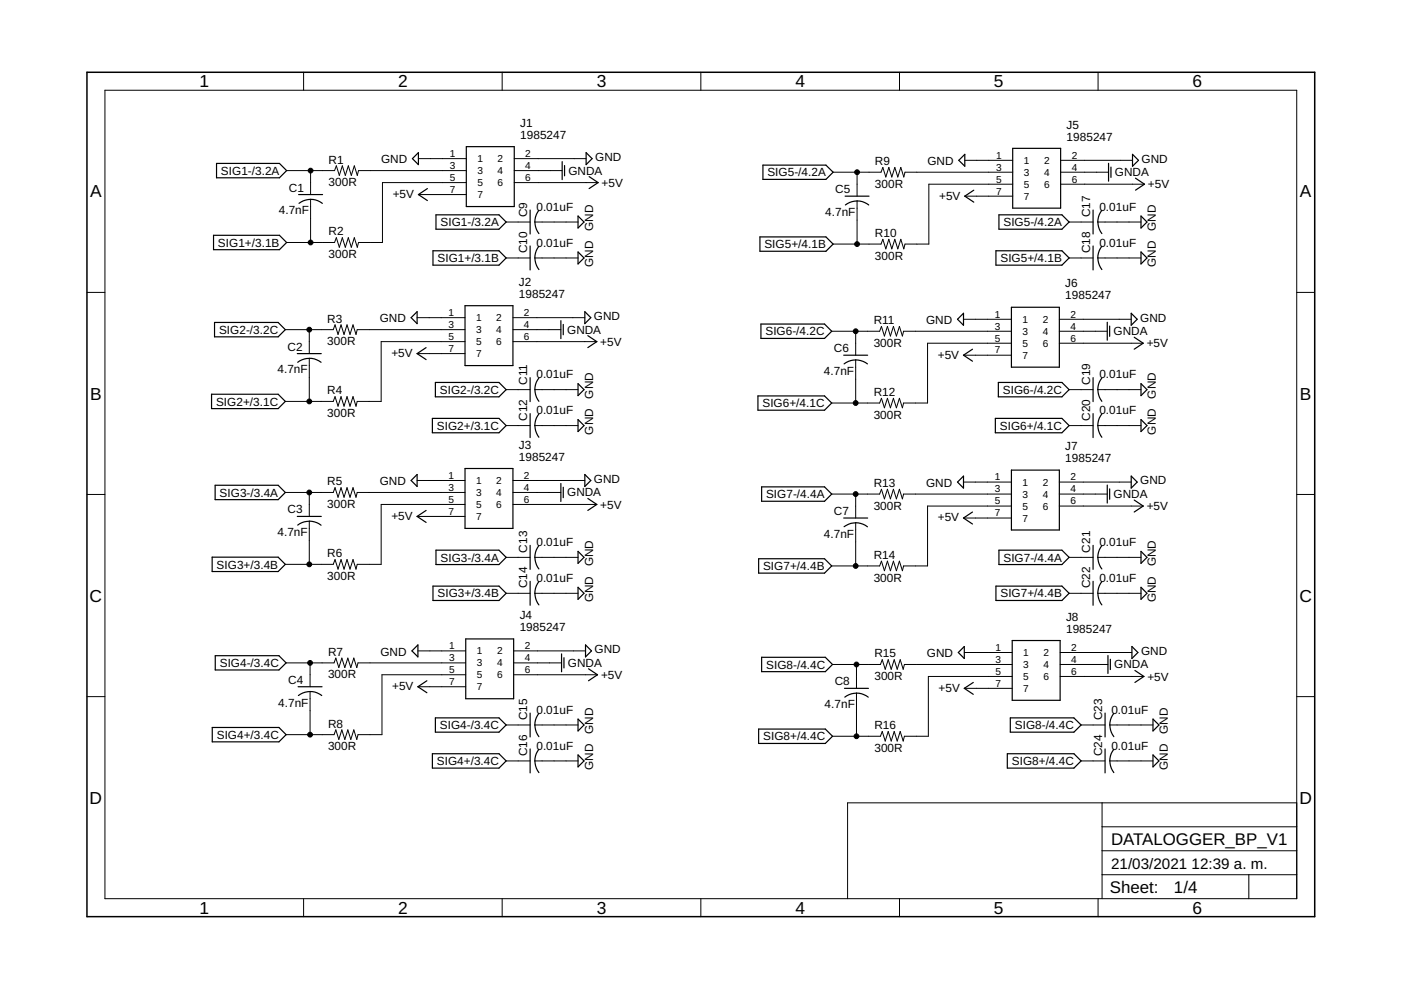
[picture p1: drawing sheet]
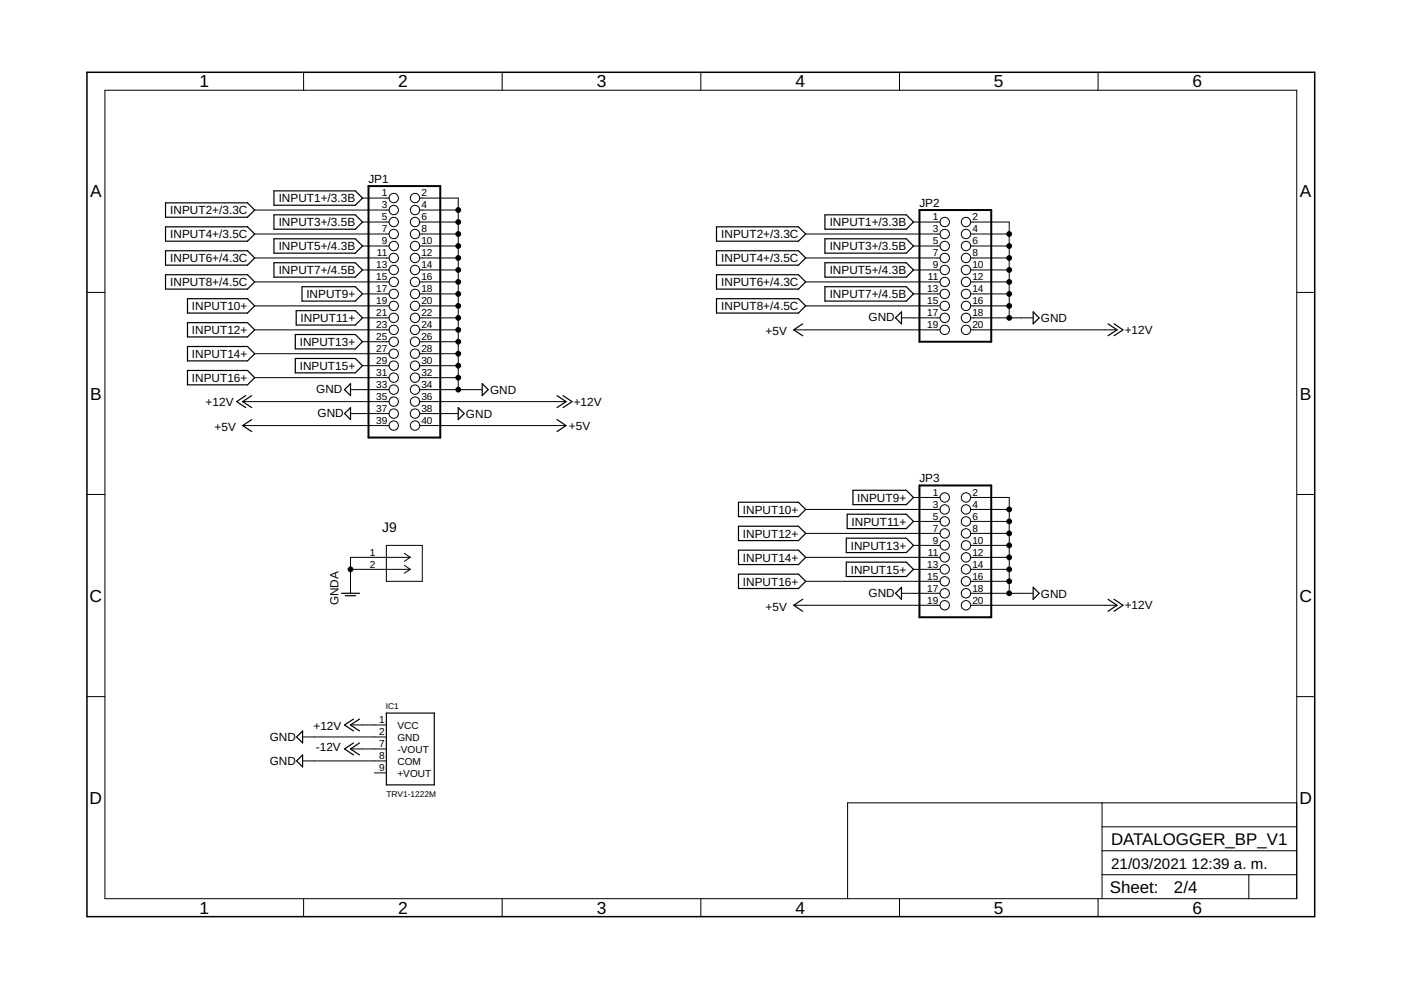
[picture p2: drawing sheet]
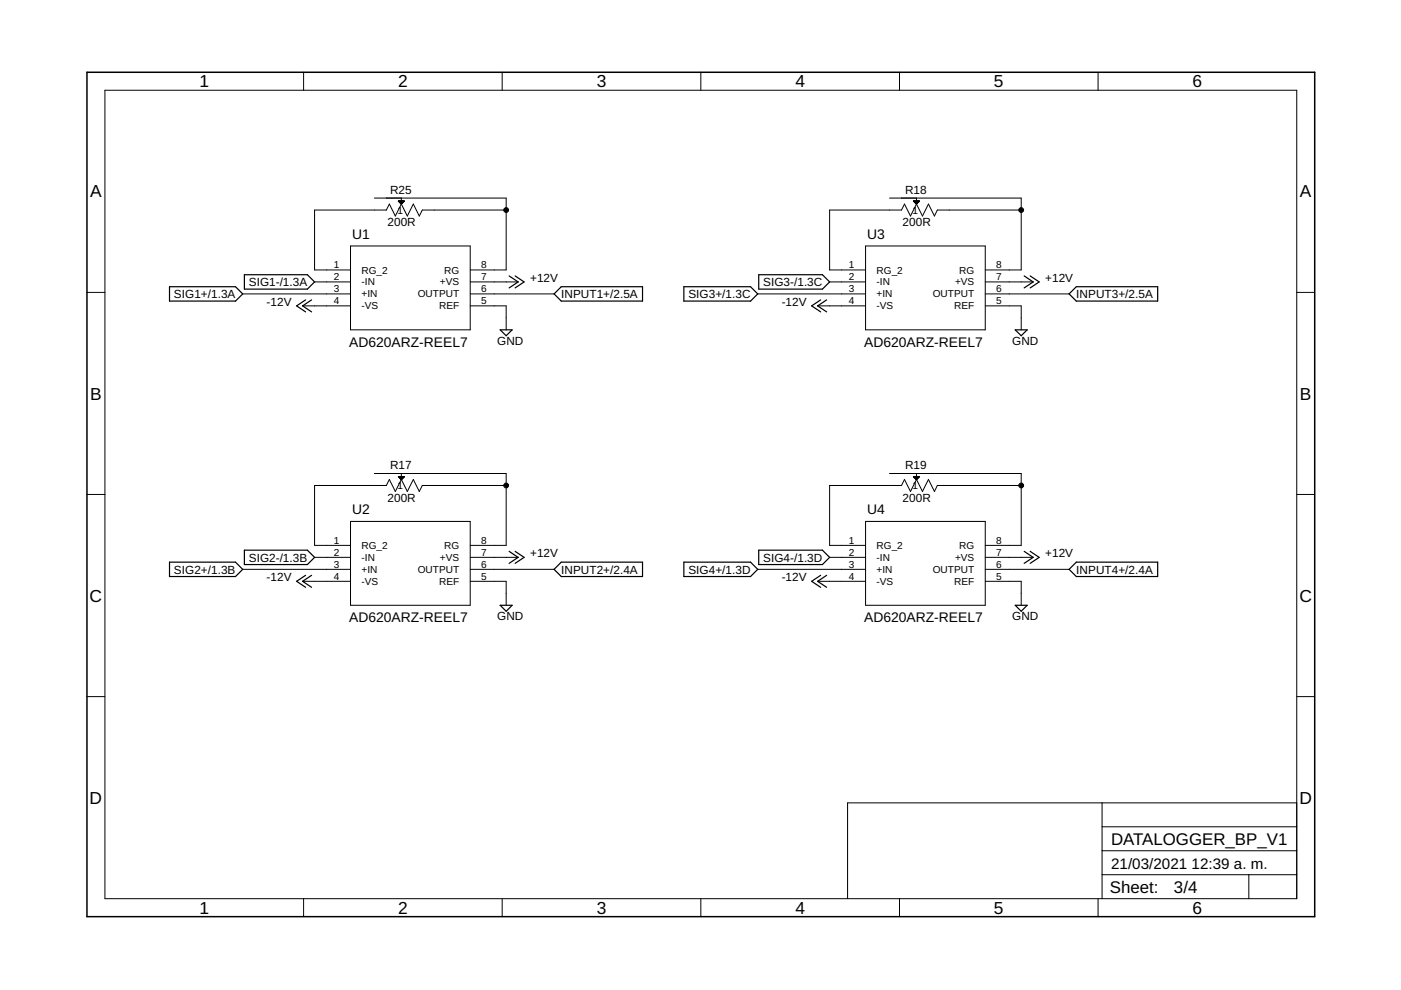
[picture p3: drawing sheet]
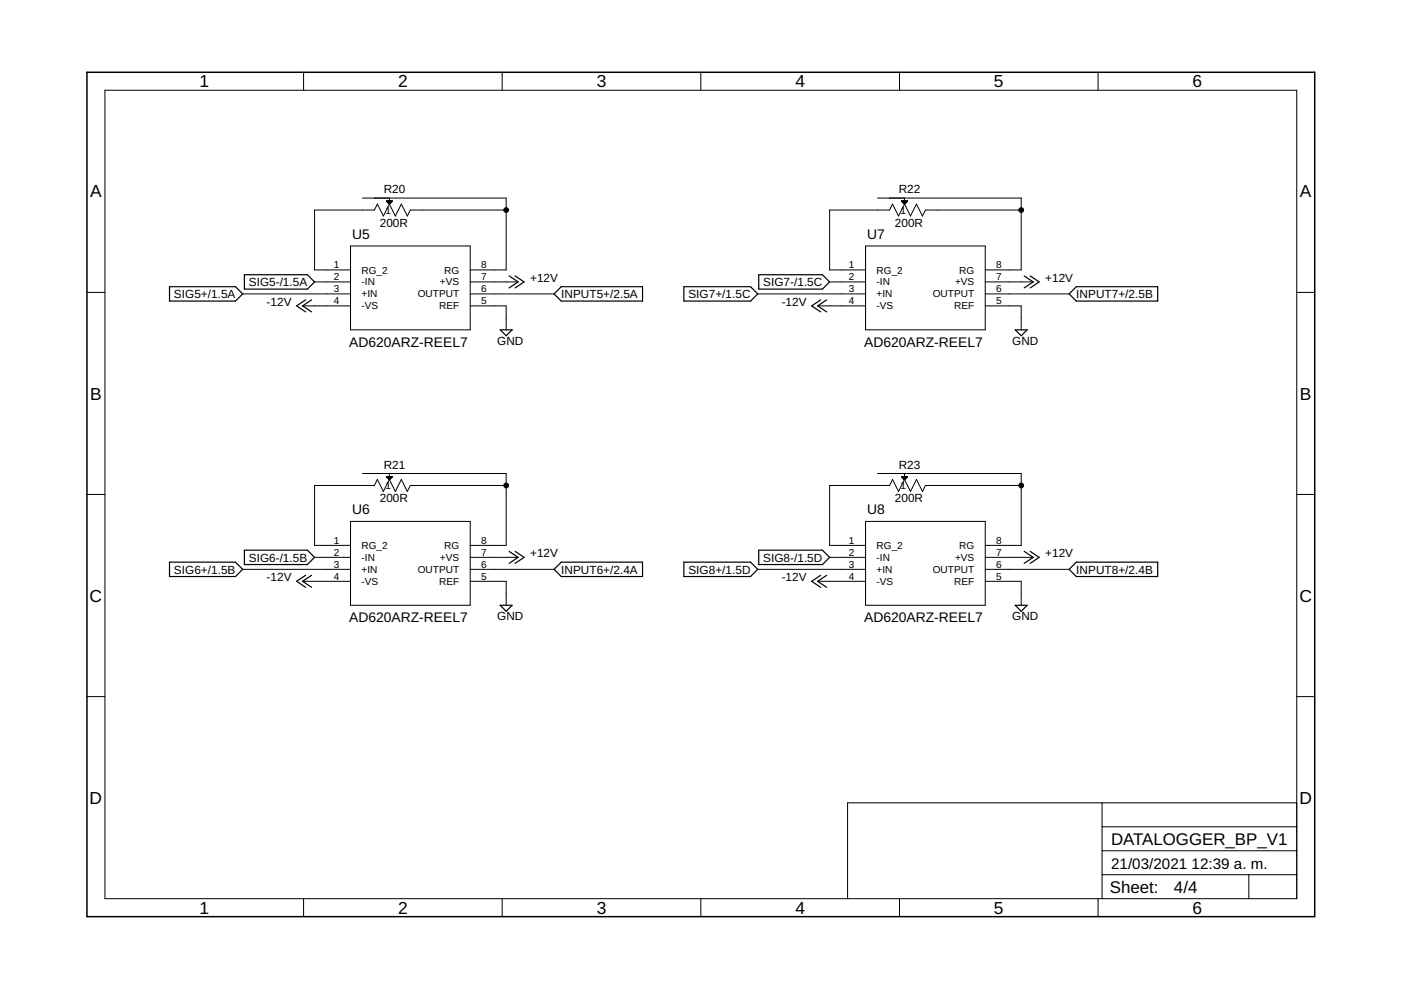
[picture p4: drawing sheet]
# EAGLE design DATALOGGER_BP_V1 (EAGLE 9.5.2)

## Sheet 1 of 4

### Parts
C1  4.7nF  C-USC0805  [C0805]
C2  4.7nF  C-USC0805  [C0805]
C3  4.7nF  C-USC0805  [C0805]
C4  4.7nF  C-USC0805  [C0805]
C5  4.7nF  C-USC0805  [C0805]
C6  4.7nF  C-USC0805  [C0805]
C7  4.7nF  C-USC0805  [C0805]
C8  4.7nF  C-USC0805  [C0805]
C9  0.01uF  C-USC0805  [C0805]
C10  0.01uF  C-USC0805  [C0805]
C11  0.01uF  C-USC0805  [C0805]
C12  0.01uF  C-USC0805  [C0805]
C13  0.01uF  C-USC0805  [C0805]
C14  0.01uF  C-USC0805  [C0805]
C15  0.01uF  C-USC0805  [C0805]
C16  0.01uF  C-USC0805  [C0805]
C17  0.01uF  C-USC0805  [C0805]
C18  0.01uF  C-USC0805  [C0805]
C19  0.01uF  C-USC0805  [C0805]
C20  0.01uF  C-USC0805  [C0805]
C21  0.01uF  C-USC0805  [C0805]
C22  0.01uF  C-USC0805  [C0805]
C23  0.01uF  C-USC0805  [C0805]
C24  0.01uF  C-USC0805  [C0805]
J1  1985247  [1985247]
J2  1985247  [1985247]
J3  1985247  [1985247]
J4  1985247  [1985247]
J5  1985247  [1985247]
J6  1985247  [1985247]
J7  1985247  [1985247]
J8  1985247  [1985247]
R1  300R  R-US_R0805  [R0805]
R2  300R  R-US_R0805  [R0805]
R3  300R  R-US_R0805  [R0805]
R4  300R  R-US_R0805  [R0805]
R5  300R  R-US_R0805  [R0805]
R6  300R  R-US_R0805  [R0805]
R7  300R  R-US_R0805  [R0805]
R8  300R  R-US_R0805  [R0805]
R9  300R  R-US_R0805  [R0805]
R10  300R  R-US_R0805  [R0805]
R11  300R  R-US_R0805  [R0805]
R12  300R  R-US_R0805  [R0805]
R13  300R  R-US_R0805  [R0805]
R14  300R  R-US_R0805  [R0805]
R15  300R  R-US_R0805  [R0805]
R16  300R  R-US_R0805  [R0805]

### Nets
+5V: J1.6 J1.7 J2.6 J2.7 J3.6 J3.7 J4.6 J4.7 J5.6 J5.7 J6.6 J6.7 J7.6 J7.7 J8.6 J8.7 ; also sheet 2
GND: C9.2 C10.2 C11.2 C12.2 C13.2 C14.2 C15.2 C16.2 C17.2 C18.2 C19.2 C20.2 C21.2 C22.2 C23.2 C24.2 J1.1 J1.2 J2.1 J2.2 J3.1 J3.2 J4.1 J4.2 J5.1 J5.2 J6.1 J6.2 J7.1 J7.2 J8.1 J8.2 ; also sheet 2,3,4
GNDA: J1.4 J2.4 J3.4 J4.4 J5.4 J6.4 J7.4 J8.4 ; also sheet 2
N$1: J1.3 R1.2
N$2: J1.5 R2.2
N$3: J2.3 R3.2
N$4: J2.5 R4.2
N$5: J3.3 R5.2
N$6: J3.5 R6.2
N$7: J4.3 R7.2
N$8: J4.5 R8.2
N$9: J5.3 R9.2
N$10: J5.5 R10.2
N$11: J6.3 R11.2
N$12: J6.5 R12.2
N$13: J7.3 R13.2
N$14: J7.5 R14.2
N$15: J8.3 R15.2
N$16: J8.5 R16.2
SIG1+: C1.2 C10.1 R2.1 ; also sheet 3
SIG1-: C1.1 C9.1 R1.1 ; also sheet 3
SIG2+: C2.2 C12.1 R4.1 ; also sheet 3
SIG2-: C2.1 C11.1 R3.1 ; also sheet 3
SIG3+: C3.2 C14.1 R6.1 ; also sheet 3
SIG3-: C3.1 C13.1 R5.1 ; also sheet 3
SIG4+: C4.2 C16.1 R8.1 ; also sheet 3
SIG4-: C4.1 C15.1 R7.1 ; also sheet 3
SIG5+: C5.2 C18.1 R10.1 ; also sheet 4
SIG5-: C5.1 C17.1 R9.1 ; also sheet 4
SIG6+: C6.2 C20.1 R12.1 ; also sheet 4
SIG6-: C6.1 C19.1 R11.1 ; also sheet 4
SIG7+: C7.2 C22.1 R14.1 ; also sheet 4
SIG7-: C7.1 C21.1 R13.1 ; also sheet 4
SIG8+: C8.2 C24.1 R16.1 ; also sheet 4
SIG8-: C8.1 C23.1 R15.1 ; also sheet 4

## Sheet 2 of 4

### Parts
IC1  TRV1-1222M  [TRV1-1222M]
J9  1755736  [CONN_1924305]
JP1  PINHD-2X20  [2X20]
JP2  PINHD-2X10  [2X10]
JP3  PINHD-2X10  [2X10]

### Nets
+5V: JP1.39 JP1.40 JP2.19 JP3.19 ; also sheet 1
+12V: IC1.1(VCC) JP1.35 JP1.36 JP2.20 JP3.20 ; also sheet 3,4
-12V: IC1.7(-VOUT) ; also sheet 3,4
GND: IC1.2(GND) IC1.8(COM) JP1.2 JP1.4 JP1.6 JP1.8 JP1.10 JP1.12 JP1.14 JP1.16 JP1.18 JP1.20 JP1.22 JP1.24 JP1.26 JP1.28 JP1.30 JP1.32 JP1.33 JP1.34 JP1.37 JP1.38 JP2.2 JP2.4 JP2.6 JP2.8 JP2.10 JP2.12 JP2.14 JP2.16 JP2.17 JP2.18 JP3.2 JP3.4 JP3.6 JP3.8 JP3.10 JP3.12 JP3.14 JP3.16 JP3.17 JP3.18 ; also sheet 1,3,4
GNDA: J9.1 J9.2 ; also sheet 1
INPUT1+: JP1.1 JP2.1 ; also sheet 3
INPUT2+: JP1.3 JP2.3 ; also sheet 3
INPUT3+: JP1.5 JP2.5 ; also sheet 3
INPUT4+: JP1.7 JP2.7 ; also sheet 3
INPUT5+: JP1.9 JP2.9 ; also sheet 4
INPUT6+: JP1.11 JP2.11 ; also sheet 4
INPUT7+: JP1.13 JP2.13 ; also sheet 4
INPUT8+: JP1.15 JP2.15 ; also sheet 4
INPUT9+: JP1.17 JP3.1
INPUT10+: JP1.19 JP3.3
INPUT11+: JP1.21 JP3.5
INPUT12+: JP1.23 JP3.7
INPUT13+: JP1.25 JP3.9
INPUT14+: JP1.27 JP3.11
INPUT15+: JP1.29 JP3.13
INPUT16+: JP1.31 JP3.15
Unconnected: IC1.9(+VOUT)

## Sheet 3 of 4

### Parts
R17  200R  22AR200LFTR  [RES3_22A_TTE]
R18  200R  22AR200LFTR  [RES3_22A_TTE]
R19  200R  22AR200LFTR  [RES3_22A_TTE]
R25  200R  22AR200LFTR  [RES3_22A_TTE]
U1  AD620ARZ-REEL7  [R_8_ADI]
U2  AD620ARZ-REEL7  [R_8_ADI]
U3  AD620ARZ-REEL7  [R_8_ADI]
U4  AD620ARZ-REEL7  [R_8_ADI]

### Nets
+12V: U1.7(+VS) U2.7(+VS) U3.7(+VS) U4.7(+VS) ; also sheet 2,4
-12V: U1.4(-VS) U2.4(-VS) U3.4(-VS) U4.4(-VS) ; also sheet 2,4
GND: U1.5(REF) U2.5(REF) U3.5(REF) U4.5(REF) ; also sheet 1,2,4
INPUT1+: U1.6(OUTPUT) ; also sheet 2
INPUT2+: U2.6(OUTPUT) ; also sheet 2
INPUT3+: U3.6(OUTPUT) ; also sheet 2
INPUT4+: U4.6(OUTPUT) ; also sheet 2
N$17: R25.1 U1.1(RG_2)
N$18: R25.2 R25.3 U1.8(RG)
N$19: R17.1 U2.1(RG_2)
N$20: R17.2 R17.3 U2.8(RG)
N$21: R18.1 U3.1(RG_2)
N$22: R18.2 R18.3 U3.8(RG)
N$23: R19.1 U4.1(RG_2)
N$24: R19.2 R19.3 U4.8(RG)
SIG1+: U1.3(+IN) ; also sheet 1
SIG1-: U1.2(-IN) ; also sheet 1
SIG2+: U2.3(+IN) ; also sheet 1
SIG2-: U2.2(-IN) ; also sheet 1
SIG3+: U3.3(+IN) ; also sheet 1
SIG3-: U3.2(-IN) ; also sheet 1
SIG4+: U4.3(+IN) ; also sheet 1
SIG4-: U4.2(-IN) ; also sheet 1

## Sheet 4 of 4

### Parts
R20  200R  22AR200LFTR  [RES3_22A_TTE]
R21  200R  22AR200LFTR  [RES3_22A_TTE]
R22  200R  22AR200LFTR  [RES3_22A_TTE]
R23  200R  22AR200LFTR  [RES3_22A_TTE]
U5  AD620ARZ-REEL7  [R_8_ADI]
U6  AD620ARZ-REEL7  [R_8_ADI]
U7  AD620ARZ-REEL7  [R_8_ADI]
U8  AD620ARZ-REEL7  [R_8_ADI]

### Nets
+12V: U5.7(+VS) U6.7(+VS) U7.7(+VS) U8.7(+VS) ; also sheet 2,3
-12V: U5.4(-VS) U6.4(-VS) U7.4(-VS) U8.4(-VS) ; also sheet 2,3
GND: U5.5(REF) U6.5(REF) U7.5(REF) U8.5(REF) ; also sheet 1,2,3
INPUT5+: U5.6(OUTPUT) ; also sheet 2
INPUT6+: U6.6(OUTPUT) ; also sheet 2
INPUT7+: U7.6(OUTPUT) ; also sheet 2
INPUT8+: U8.6(OUTPUT) ; also sheet 2
N$25: R20.1 U5.1(RG_2)
N$26: R20.2 R20.3 U5.8(RG)
N$27: R21.1 U6.1(RG_2)
N$28: R21.2 R21.3 U6.8(RG)
N$29: R22.1 U7.1(RG_2)
N$30: R22.2 R22.3 U7.8(RG)
N$31: R23.1 U8.1(RG_2)
N$32: R23.2 R23.3 U8.8(RG)
SIG5+: U5.3(+IN) ; also sheet 1
SIG5-: U5.2(-IN) ; also sheet 1
SIG6+: U6.3(+IN) ; also sheet 1
SIG6-: U6.2(-IN) ; also sheet 1
SIG7+: U7.3(+IN) ; also sheet 1
SIG7-: U7.2(-IN) ; also sheet 1
SIG8+: U8.3(+IN) ; also sheet 1
SIG8-: U8.2(-IN) ; also sheet 1

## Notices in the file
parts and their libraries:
1755736: COPYRIGHT: Copyright (C) 2018 Accelerated Designs. All rights reserved
22AR200LFTR: COPYRIGHT: Copyright (C) 2016 Accelerated Designs. All rights reserved
